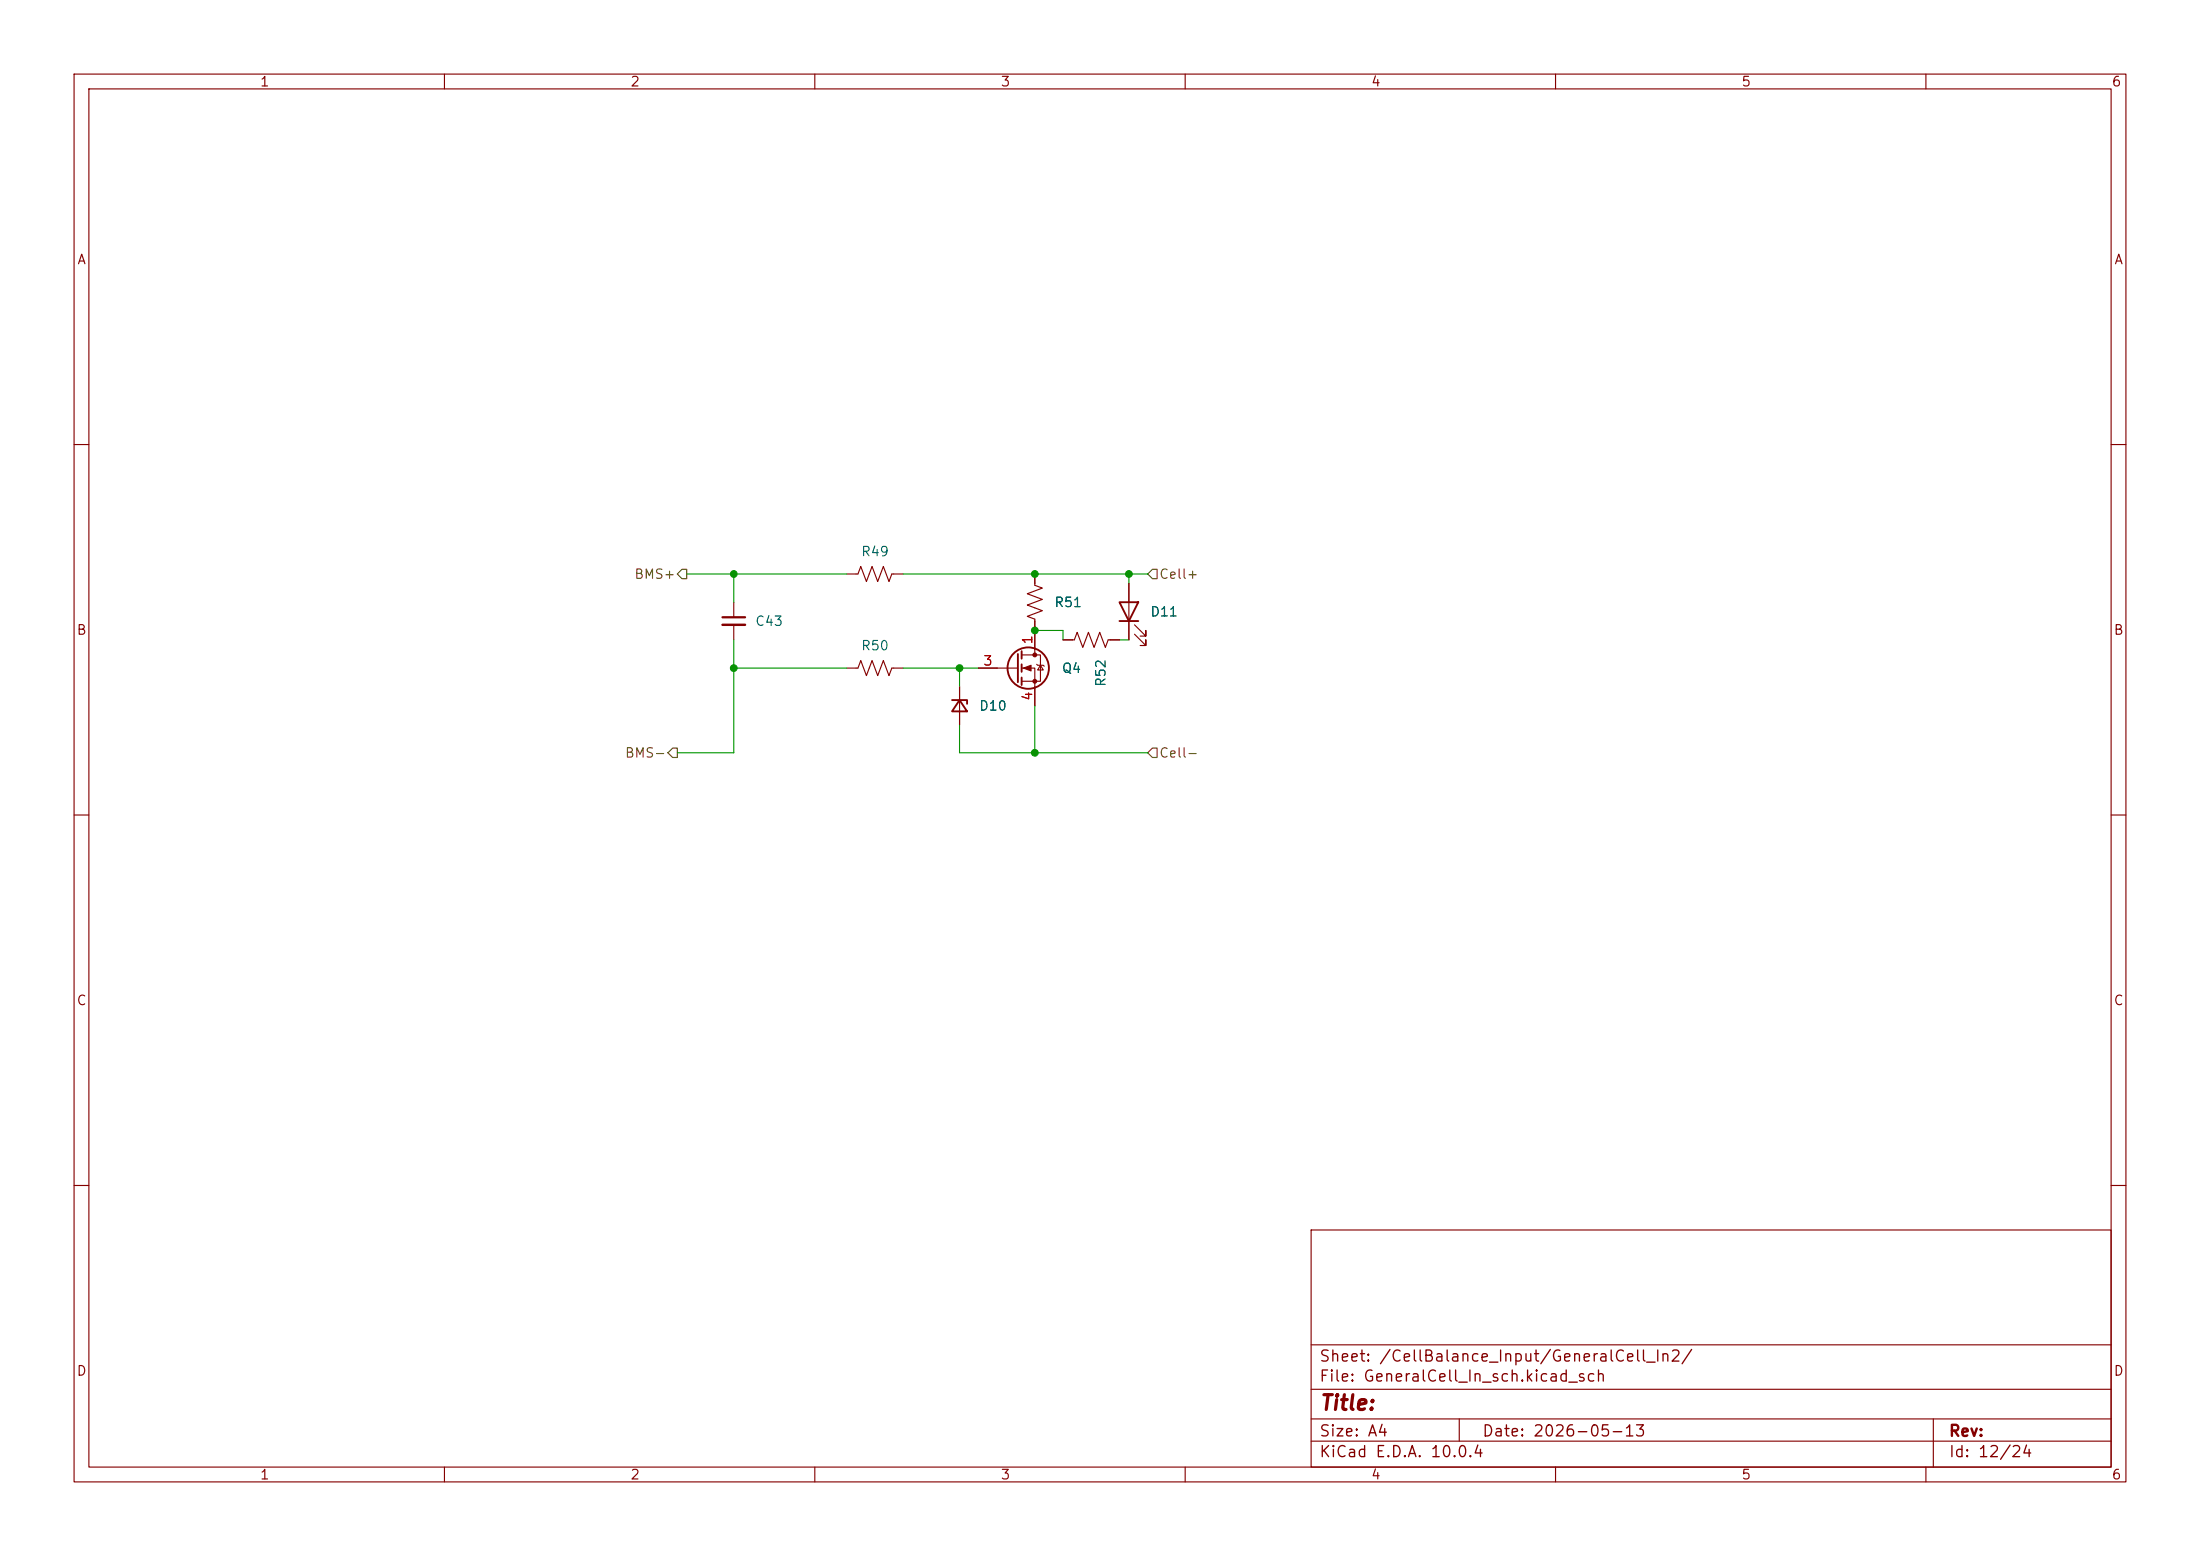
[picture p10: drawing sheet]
<svg xmlns="http://www.w3.org/2000/svg" width="297mm" height="210mm" viewBox="0 0 297 210" stroke-linecap="round" stroke-linejoin="round" font-family="sans-serif">
<g fill="none" stroke="#840000" stroke-width=".15">
<path d="M10 10h277v190h-277zM12 12h273v186h-273zM60 10v2M110 10v2M160 10v2M210 10v2M260 10v2M10 60h2M114.3 77.5h1.5l.4-1 .8 2 .7-2 .8 2 .8-2 .7 2 .4-1h1.5M139.7 77.5v1.5l1 .4-2 .7 2 .8-2 .8 2 .7-2 .8 1 .4v4.8M152.4 78.7v7.7M285 60h2"/>
<path d="M99.1 81.3v2M99.1 84.3v2.1M114.3 90.2h1.5l.4-1 .8 2 .7-2 .8 2 .8-2 .7 2 .4-1h1.5M129.5 92.7v5.1M132.1 90.2h5.3M137.9 88.4h2.6v3.5h-2.6M137.9 90.2h1.8v5.1M140 89.7l.1 .1h.7l.2 .1M140.5 89.8l.3 .6h-.7zM143.5 86.4h1.5l.4-1.1 .8 2.1 .7-2.1 .8 2.1 .8-2.1 .7 2.1 .4-1h1.5M153.2 85.6l1.5 1.5v-.7v.7h-.8M153.2 84.3l1.5 1.6v-.8v.8h-.8"/>
<path d="M10 110h2M285 110h2M10 160h2M177 166h108v32h-108zM285 160h2M60 198v2M110 198v2M160 198v2M177 194.5h108M177 191.5h108M177 187.5h108M177 181.5h108"/>
<path d="M197 191.5v3M210 198v2M260 198v2M261 191.5v6.5"/>
</g>
<path d="M97.5 83.3h3.1" fill="none" stroke="#840000" stroke-width=".3"/>
<path d="M97.5 84.3h3.1" fill="none" stroke="#840000" stroke-width=".33"/>
<g fill="none" stroke="#840000" stroke-width=".25">
<path d="M128.5 94.5h2.1v.5M129.5 94.5l1.1 1.5h-2.1zM137.4 88.3v3.8M137.9 87.9v1M137.9 89.7v1M137.9 91.4v1.1M151.1 81.3h2.6l-1.3 2.5zM151.1 83.8h2.6"/>
<circle cx="138.8" cy="90.2" r="2.79"/>
</g>
<g fill="#840000" stroke="#840000" stroke-width=".15">
<path d="M138.2 90.2l1-.4v.8z"/>
<circle cx="139.7" cy="88.4" r=".25"/>
<circle cx="139.7" cy="91.9" r=".25"/>
</g>
<path d="M92.1 76.8h.6v1.3h-.6l-.7-.6zM154.9 77.5l.7-.7h.6v1.3h-.6zM90.8 101h.6v1.2h-.6l-.6-.6zM155.6 101h.6v1.2h-.6l-.7-.6z" fill="none" stroke="#725600" stroke-width=".15"/>
<path d="M92.7 77.5h21.6M99.1 77.5v3.8M121.9 77.5h33M152.4 77.5v1.2M99.1 86.4v15.2h-7.7M99.1 90.2h15.2M121.9 90.2h10.2M129.5 90.2v2.5M129.5 97.8v3.8h25.4M139.7 95.3v6.3M139.7 85.1h3.8v1.3M151.1 86.4h1.3" fill="none" stroke="#009600" stroke-width=".15"/>
<g fill="#009600" stroke="#009600" stroke-width=".14">
<circle cx="152.4" cy="77.5" r=".46"/>
<circle cx="129.5" cy="90.2" r=".46"/>
<circle cx="139.7" cy="101.6" r=".46"/>
<circle cx="99.1" cy="77.5" r=".46"/>
<circle cx="139.7" cy="85.1" r=".46"/>
<circle cx="139.7" cy="77.5" r=".46"/>
<circle cx="99.1" cy="90.2" r=".46"/>
</g>
<text font-size="2" fill="#840000" x="178" y="190.8">Title:</text>
<g font-size="1.5" fill="#840000">
<text x="178" y="184.2">Sheet: /CellBalance_Input/GeneralCell_In2/</text>
<text x="178" y="186.9">File: GeneralCell_In_sch.kicad_sch</text>
<text x="178" y="197.1">KiCad E.D.A. 10.0.4</text>
<text x="178" y="194.3">Size: A4</text>
<text x="200" y="194.3">Date: 2026-05-13</text>
<text x="263" y="194.3">Rev:</text>
<text x="263" y="197.1">Id: 12/24</text>
</g>
<g font-size="1.3" fill="#840000">
<text x="35" y="12">1</text>
<text x="85" y="12">2</text>
<text x="135" y="12">3</text>
<text x="185" y="12">4</text>
<text x="235" y="12">5</text>
<text x="285" y="12">6</text>
<text x="10.3" y="36">A</text>
<text x="285.3" y="36">A</text>
<text x="10.3" y="86">B</text>
<text x="285.3" y="86">B</text>
<text x="10.3" y="136">C</text>
<text x="285.3" y="136">C</text>
<text x="10.3" y="186">D</text>
<text x="285.3" y="186">D</text>
<text x="35" y="200">1</text>
<text x="85" y="200">2</text>
<text x="135" y="200">3</text>
<text x="185" y="200">4</text>
<text x="235" y="200">5</text>
<text x="285" y="200">6</text>
</g>
<g font-size="1.3" fill="#006464">
<text x="116.2" y="75.4">R49</text>
<text x="142.2" y="82.3">R51</text>
<text x="155.2" y="83.5">D11</text>
<text x="101.9" y="84.8">C43</text>
<text x="116.2" y="88.1">R50</text>
<text x="143.3" y="91.1">Q4</text>
<text x="149.6" y="92.8" transform="rotate(-90 149.6 92.8)">R52</text>
<text x="132.1" y="96.2">D10</text>
</g>
<g font-size="1.3" fill="#725600">
<text x="85.5" y="78.4">BMS+</text>
<text x="156.4" y="78.4">Cell+</text>
<text x="84.3" y="102.6">BMS-</text>
<text x="156.4" y="102.6">Cell-</text>
</g>
<g font-size="1.3" fill="#a90000">
<text x="139.7" y="87.1" transform="rotate(-90 139.7 87.1)">1</text>
<text x="132.6" y="90.1">3</text>
<text x="139.7" y="94.7" transform="rotate(-90 139.7 94.7)">4</text>
</g>
</svg>
